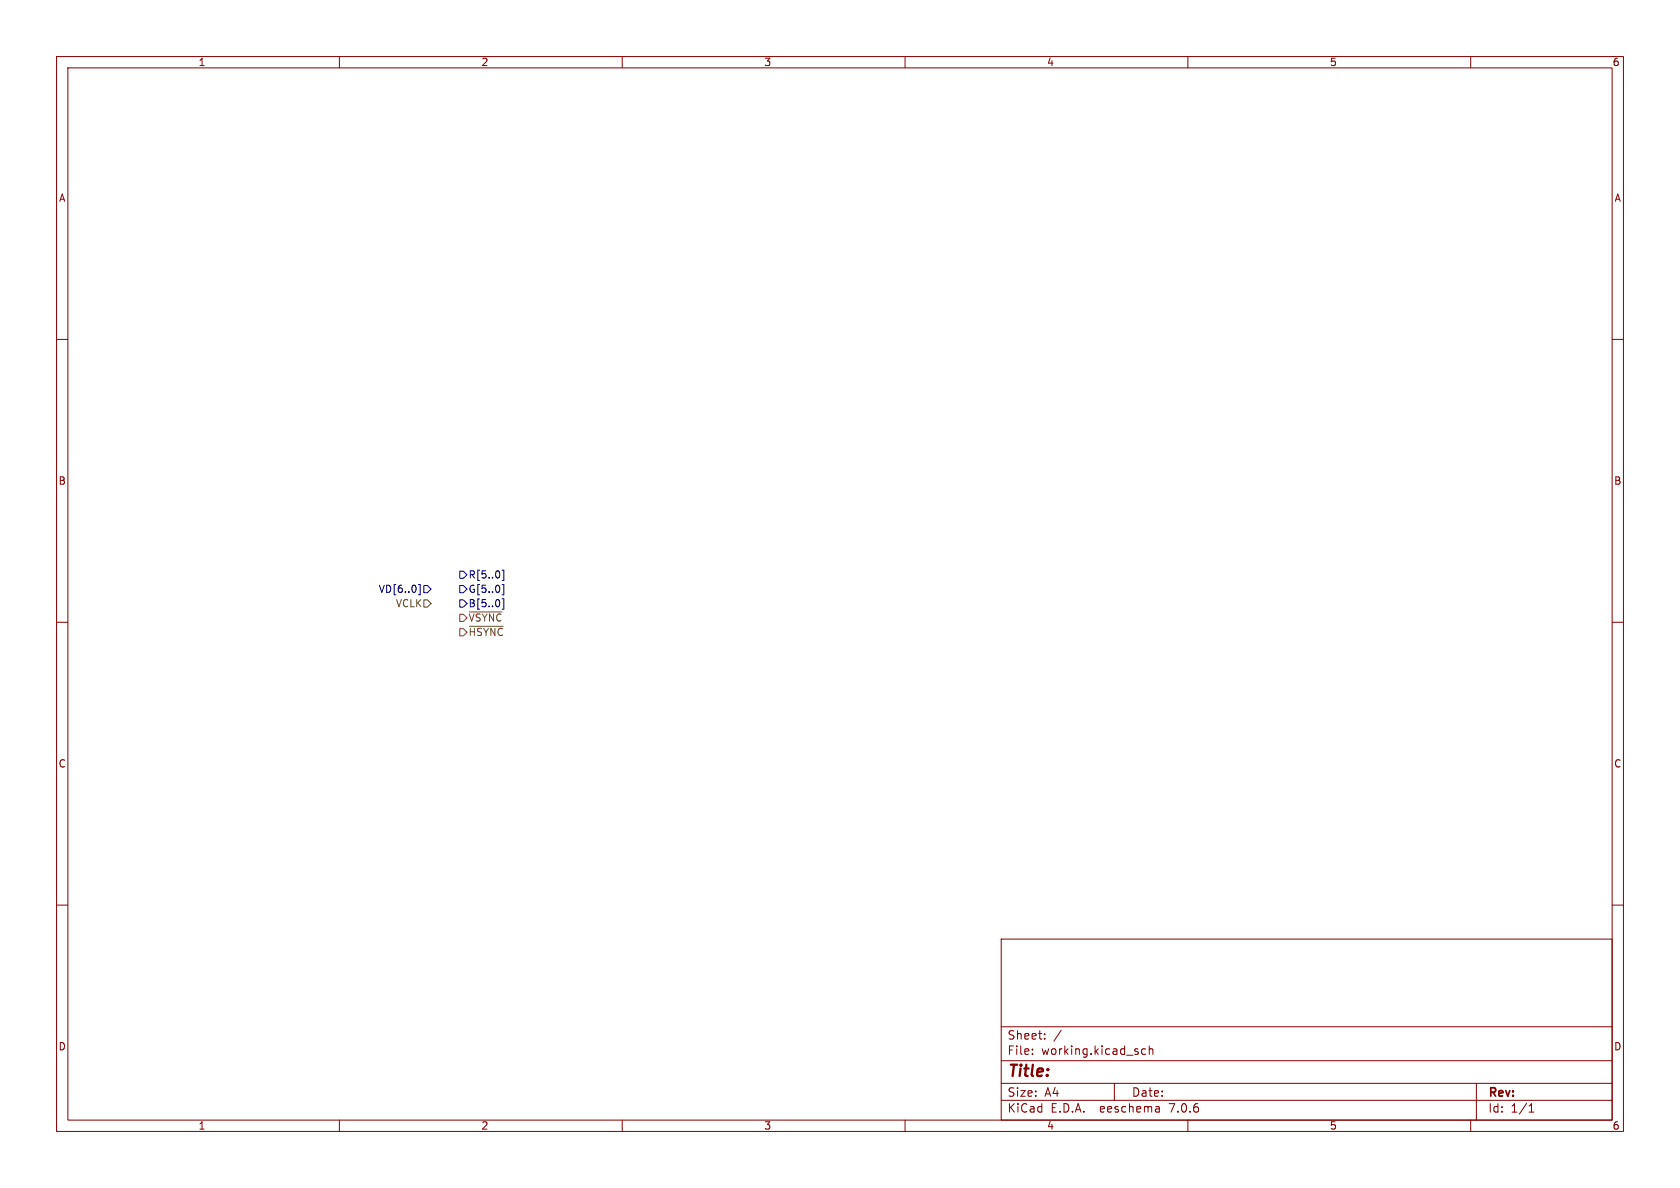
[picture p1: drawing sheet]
<svg xmlns="http://www.w3.org/2000/svg" width="297mm" height="210mm" viewBox="0 0 297 210" stroke-linecap="round" stroke-linejoin="round" font-family="sans-serif">
<g fill="none" stroke="#840000" stroke-width=".18">
<path d="M10 10h277v190h-277zM12 12h273v186h-273zM60 10v2M110 10v2M160 10v2M210 10v2M260 10v2M10 60h2M285 60h2M10 110h2M285 110h2M10 160h2"/>
<path d="M285 160h2M177 166h108v32h-108zM60 198v2M110 198v2M160 198v2M177 194.5h108M177 191.5h108M177 187.5h108M177 181.5h108M182.5 186.3v.1M182.5 185.5v.1M184.7 183.6v.1"/>
<path d="M184.7 182.8v.1M187.6 182.1l-1.3 2M197 191.5v3M202.5 185.5l-.4-.1-.3 .3v.4l.2 .2h.5M203.2 185.5l.2-.1 .3 .1 .1 .9M203.2 184.9v1.5M204.9 195.7l.1 .9M205 196.5l-.2 .1M205 196h-.2M210 198v2M260 198v2M261 191.5v6.5"/>
<path d="M270.3 196.6h.9M270.3 195.5l.4-.4v1.5"/>
</g>
<path d="M74 103.3h.3v1.8h-.3M74.9 103.5h.7l.6 .6-.6 .7h-.7zM81.3 103.5h.6l.6 .6-.6 .7h-.6zM81.3 106h.6l.6 .7-.6 .6h-.6zM81.3 101h.6l.6 .6-.6 .6h-.6zM88.8 103.3h.3v1.8h-.3M88.8 100.8h.3v1.8h-.3M88.8 105.9h.3v1.8h-.3" fill="none" stroke="#000084" stroke-width=".18"/>
<path d="M74.9 106h.7l.6 .7-.6 .6h-.7zM81.3 111.1h.6l.6 .7-.6 .6h-.6zM81.3 108.6h.6l.6 .6-.6 .7h-.6zM83 110.7h5.9M83 108.2h5.7" fill="none" stroke="#725600" stroke-width=".18"/>
<text font-size="2.8" fill="#840000" x="178" y="190.9">Title:</text>
<g font-size="2.1" fill="#840000">
<text x="178" y="184">Sheet:</text>
<text x="178" y="186.7">File:</text>
<text x="184.1" y="186.7">working.kicad_sch</text>
<text x="178" y="196.9">KiCad</text>
<text x="178" y="194.1">Size:</text>
<text x="184.7" y="194.1">A4</text>
<text x="185.7" y="196.9">E.D.A.</text>
<text x="194.6" y="196.9">eeschema</text>
<text x="200" y="194.1">Date:</text>
<text x="207" y="196.9">7.0.6</text>
<text x="263" y="194.3">Rev:</text>
<text x="263" y="196.9">Id:</text>
<text x="267.1" y="196.9">1/1</text>
</g>
<g font-size="1.8" fill="#840000">
<text x="35" y="11.9">1</text>
<text x="85" y="11.9">2</text>
<text x="135" y="11.9">3</text>
<text x="185" y="11.9">4</text>
<text x="235" y="11.9">5</text>
<text x="285" y="11.9">6</text>
<text x="10.3" y="35.9">A</text>
<text x="285.3" y="35.9">A</text>
<text x="10.3" y="85.9">B</text>
<text x="285.3" y="85.9">B</text>
<text x="10.3" y="135.9">C</text>
<text x="285.3" y="135.9">C</text>
<text x="10.3" y="185.9">D</text>
<text x="285.3" y="185.9">D</text>
<text x="35" y="199.9">1</text>
<text x="85" y="199.9">2</text>
<text x="135" y="199.9">3</text>
<text x="185" y="199.9">4</text>
<text x="235" y="199.9">5</text>
<text x="285" y="199.9">6</text>
</g>
<g font-size="1.8" fill="#000084">
<text x="66.9" y="105">VD[6..0]</text>
<text x="82.7" y="105">G[5..0]</text>
<text x="82.7" y="107.5">B[5..0]</text>
<text x="82.7" y="102.5">R[5..0]</text>
</g>
<g font-size="1.8" fill="#725600">
<text x="69.9" y="107.5">VCLK</text>
<text x="82.7" y="112.6">~{HSYNC}</text>
<text x="82.7" y="110.1">~{VSYNC}</text>
</g>
</svg>
